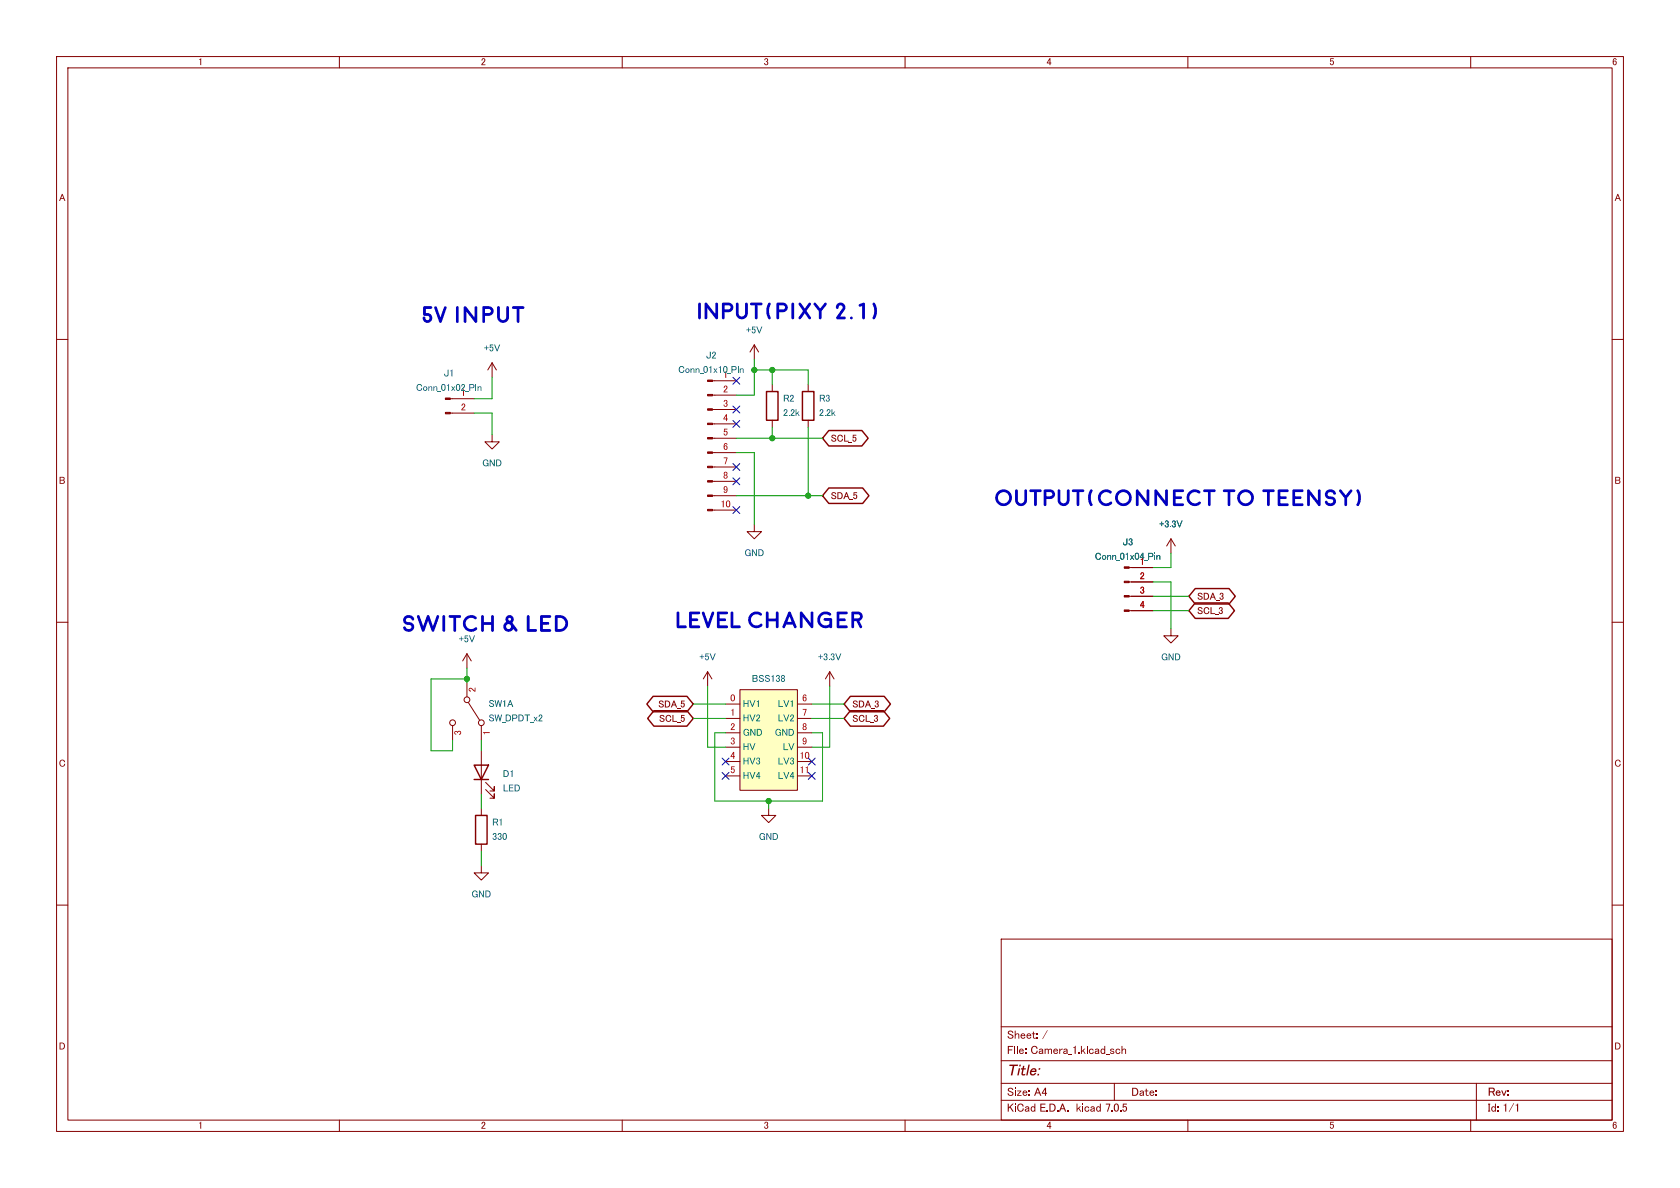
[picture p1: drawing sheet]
<svg xmlns="http://www.w3.org/2000/svg" width="297mm" height="210mm" viewBox="0 0 297 210" stroke-linecap="round" stroke-linejoin="round" font-family="sans-serif">
<g fill="none" stroke="#840000" stroke-width=".18">
<path d="M10 10h277v190h-277zM12 12h273v186h-273zM60 10v2M110 10v2M160 10v2M210 10v2M260 10v2M10 60h2M285 60h2M79.6 73h4.2M79.6 70.5h4.2M87 76.8v1.3h1.3l-1.3 1.3-1.3-1.3h1.3"/>
<path d="M87 64.1l-.8 1.3M87 64.1v2.6M87 64.1l.8 1.3M126 77.5h4.2M126 74.9h4.2M126 72.4h4.2M126 69.9h4.2M126 67.3h4.2M133.3 61l-.7 1.2M133.3 61v2.5M133.3 61l.8 1.2M136.5 67.9v1.3"/>
<path d="M136.5 74.3v1.3M142.9 67.9v1.3M142.9 74.3v1.3M126 90.2h4.2M126 87.6h4.2M126 85.1h4.2M126 82.6h4.2M126 80h4.2M133.3 92.7v1.3h1.3l-1.3 1.3-1.2-1.3h1.2M207 95.3l-.8 1.2M207 95.3v2.5M207 95.3l.8 1.2"/>
<path d="M10 110h2M82.5 115.6v2.5M82.5 115.6l-.7 1.2M82.5 115.6l.8 1.2M125.1 118.7l-.8 1.3M125.1 118.7v2.6M125.1 118.7l.8 1.3M146.7 118.7l-.8 1.3M146.7 118.7v2.6M146.7 118.7l.7 1.3M199.6 108h4.2M199.6 105.4h4.2"/>
<path d="M199.6 102.9h4.2M199.6 100.3h4.2M207 111.1v1.3h1.3l-1.3 1.3-1.3-1.3h1.3M285 110h2M80 128.3v2.5M82.5 120.7v2.5M82.8 124.2l2 3.2M85.1 128.3v2.5M85.1 132.7v7.6M85.9 139.6l1.5 1.5v-.8v.8h-.8M85.9 138.3l1.5 1.5v-.7v.7h-.8M128.3 124.5h2.5"/>
<path d="M128.3 127h2.5M128.3 129.5h2.5M128.3 132.1h2.5M128.3 134.6h2.5M128.3 137.2h2.5M130.8 121.9h10.2v17.8h-10.2zM141 124.5h2.5M141 127h2.5M141 129.5h2.5M141 132.1h2.5M10 160h2M85.1 153v1.3h1.3l-1.3 1.3-1.3-1.3h1.3"/>
<path d="M85.1 142.9v1.2M85.1 149.2v1.3M135.9 142.9v1.2h1.3l-1.3 1.3-1.3-1.3h1.3M285 160h2M177 166h108v32h-108zM60 198v2M110 198v2M160 198v2M177 194.5h108M177 191.5h108M177 187.5h108M177 181.5h108"/>
<path d="M197 191.5v3M210 198v2M260 198v2M261 191.5v6.5"/>
<circle cx="80" cy="127.8" r=".51"/>
<circle cx="82.6" cy="123.7" r=".51"/>
<circle cx="85.1" cy="127.8" r=".51"/>
</g>
<g fill="#840000" stroke="#840000" stroke-width=".18">
<path d="M198.8 107.8h.8v.3h-.8z"/>
<path d="M198.8 105.3h.8v.2h-.8z"/>
<path d="M198.8 102.7h.8v.3h-.8z"/>
<path d="M198.8 100.2h.8v.3h-.8z"/>
<path d="M78.7 72.9h.9v.3h-.9z"/>
<path d="M78.7 70.4h.9v.2h-.9z"/>
<path d="M125.1 90h.9v.3h-.9z"/>
<path d="M125.1 87.5h.9v.3h-.9z"/>
<path d="M125.1 85h.9v.2h-.9z"/>
<path d="M125.1 82.4h.9v.3h-.9z"/>
<path d="M125.1 79.9h.9v.2h-.9z"/>
<path d="M125.1 77.3h.9v.3h-.9z"/>
<path d="M125.1 74.8h.9v.3h-.9z"/>
<path d="M125.1 72.3h.9v.2h-.9z"/>
<path d="M125.1 69.7h.9v.3h-.9z"/>
<path d="M125.1 67.2h.9v.2h-.9z"/>
</g>
<g fill="none" stroke="#840000" stroke-width=".25">
<path d="M135.5 69.2h2v5.1h-2zM141.9 69.2h2v5.1h-2zM146.5 76.1h5.9l1.1 1.4-1.1 1.3h-5.9l-1.1-1.3zM146.5 86.3h6l1.1 1.3-1.1 1.4h-6l-1.1-1.4zM211.3 106.6h5.8l1.2 1.4-1.2 1.3h-5.8l-1.1-1.3zM211.3 104h6l1.1 1.4-1.1 1.4h-6l-1.1-1.4zM83.8 135.3h2.6l-1.3 2.5zM83.8 137.8h2.6M115.5 123.1h5.9l1.2 1.4-1.2 1.3h-5.9l-1.2-1.3zM115.6 125.6h5.8l1.2 1.4-1.2 1.4h-5.8l-1.1-1.4zM150.3 123.1h6l1.1 1.4-1.1 1.3h-6l-1.1-1.3zM150.3 125.6h5.9l1.1 1.4-1.1 1.4h-5.9l-1.1-1.4z"/>
<path d="M84.1 144.1h2v5.1h-2z"/>
</g>
<path d="M130.8 121.9h10.2v17.8h-10.2z" fill="#ffffc2" stroke="#ffffc2" stroke-width=".18"/>
<g fill="#0000c2">
<path d="M85.1 108.8l.3-.1 .1 .2v1.1h1.3v-1.1l.2-.2 .3 .1v2.6l-.1 .2-.2 .1-.2-.2v-1h-1.3v1l-.2 .2-.2-.1z"/>
<path d="M98.2 108.8h1.2l.5 .3 .4 .4 .1 .6v.5l-.3 .5-.5 .4-.6 .2h-.7l-.2-.1v-2.4h.5v2h.5l.4-.2 .3-.4 .1-.4-.1-.4-.3-.4-.4-.2h-1z"/>
<path d="M210.2 86.9l.4-.3 .5-.1 .6 .1 .5 .2v.3l-.2 .1-.7-.2-.6 .1-.3 .4-.1 .5 .1 .5 .4 .4 .6 .1 .7-.3 .2 .1-.1 .3-.5 .3-.5 .1-.6-.2-.4-.3-.3-.5-.1-.6 .1-.5z"/>
<path d="M212.8 86.6l1.9-.1 .2 .2-.1 .3h-.8v2.2l-.1 .2h-.2l-.1-.1v-2.3h-.8l-.1-.2z"/>
<path d="M216.3 86.6l1.8-.1 .3 .2-.2 .3h-.7v2.2l-.1 .2h-.2l-.2-.1v-2.3h-.7l-.1-.2z"/>
<path d="M219.2 86.9l.4-.3 .6-.1 .6 .1 .4 .3 .4 .5 .1 .6-.1 .6-.4 .4-.4 .4-.6 .1-.6-.1-.4-.4-.4-.4-.1-.6h.5l.3 .7 .7 .3 .7-.3 .3-.7-.3-.7-.7-.3-.7 .3-.3 .7h-.5l.1-.6z"/>
<path d="M236.8 86.6h.3l.8 1 .8-1 .2-.1 .2 .2v.2l-1 1.1v1.3l-.1 .1-.3-.1v-1.3l-.9-1.1z"/>
<path d="M239.9 86.6l.2-.1 .1 .1 .4 1.2-.1 1-.4 .7-.3-.3 .3-1.1-.1-.7-.2-.6z"/>
<path d="M150.6 108.2l1.2-.1 .6 .4 .1 .7-.6 .6 .5 .9-.1 .3h-.3l-.6-1.2h-.4v1.1l-.2 .2-.3-.2v-2.3h.5v.7h.8l.2-.3-.3-.4h-1.2z"/>
<path d="M90.6 54.2l1.9-.1 .2 .2-.1 .3h-.8v2.2l-.1 .3-.2-.1-.1-.1v-2.3h-.8l-.1-.2z"/>
</g>
<g fill="none" stroke="#009600" stroke-width=".18">
<path d="M83.8 73h3.2v3.8M87 66.7v3.8h-3.2M130.2 77.5h15.2M133.3 63.5v6.4h-3.1M133.3 65.4h9.6v2.5M136.5 65.4v2.5M136.5 75.6v1.9M142.9 75.6v12M130.2 80h3.1v12.7M130.2 87.6h15.2M207 97.8v2.5h-3.2M82.5 118.1v2.6"/>
<path d="M203.8 102.9h3.2v8.2M203.8 105.4h6.4M203.8 108h6.4M82.5 120h-6.3v12.7h3.8v-1.9M85.1 130.8v1.9M122.6 127h5.7M122.6 124.5h5.7M125.1 121.3v10.8h3.2M128.3 129.5h-1.9v12.1h19v-12.1h-1.9M143.5 127h5.7M143.5 124.5h5.7M146.7 121.3v10.8h-3.2"/>
<path d="M85.1 140.3v2.6M85.1 150.5v2.5M135.9 141.6v1.3"/>
</g>
<g fill="none" stroke="#000084" stroke-width=".18">
<path d="M129.6 66.7l1.2 1.2M129.6 71.8l1.2 1.2M129.6 74.3l1.2 1.2M130.8 66.7l-1.2 1.2M130.8 71.8l-1.2 1.2M130.8 74.3l-1.2 1.2M129.6 89.6l1.2 1.2M129.6 81.9l1.2 1.3M129.6 84.5l1.2 1.2M130.8 89.6l-1.2 1.2M130.8 81.9l-1.2 1.3M130.8 84.5l-1.2 1.2"/>
<path d="M127.7 134l1.2 1.2M127.7 136.6l1.2 1.2M128.9 134l-1.2 1.2M128.9 136.6l-1.2 1.2M142.9 136.6l1.2 1.2M142.9 134l1.2 1.2M144.1 136.6l-1.2 1.2M144.1 134l-1.2 1.2"/>
</g>
<path d="M200 100.3h3.8M200 102.9h3.8M200 105.4h3.8M200 108h3.8" fill="none" stroke="#840000" stroke-width=".18"/>
<g fill="#009600" stroke="#009600" stroke-width=".18">
<circle cx="82.5" cy="120" r=".46"/>
<circle cx="135.9" cy="141.6" r=".46"/>
<circle cx="136.5" cy="77.5" r=".46"/>
<circle cx="142.9" cy="87.6" r=".46"/>
<circle cx="136.5" cy="65.4" r=".46"/>
</g>
<g font-size="4.2" fill="#0000c2">
<text x="74.3" y="57.6">5V input</text>
<text x="123.2" y="57">INPUT(Pixy 2.1)</text>
<text x="175.9" y="90">OUTPUT(connect</text>
<text x="223.1" y="90">teensy)</text>
<text x="71.1" y="112.2">Switch</text>
<text x="88.8" y="112.2">&amp; led</text>
<text x="119.4" y="111.6">LEVELChanger</text>
</g>
<text font-size="2.8" fill="#840000" x="178" y="190.7">Title:</text>
<g font-size="2.1" fill="#840000">
<text x="178" y="184.1">Sheet:/</text>
<text x="178" y="186.8">File:Camera_1.kicad_sch</text>
<text x="178" y="197">KiCadE.D.A. kicad7.0.5</text>
<text x="178" y="194.2">Size:A4</text>
<text x="200" y="194.2">Date:</text>
<text x="263" y="194.2">Rev:</text>
<text x="263" y="197">Id:1/1</text>
</g>
<g font-size="1.8" fill="#840000">
<text x="35" y="11.9">1</text>
<text x="85" y="11.9">2</text>
<text x="135" y="11.9">3</text>
<text x="185" y="11.9">4</text>
<text x="235" y="11.9">5</text>
<text x="285" y="11.9">6</text>
<text x="10.4" y="35.9">A</text>
<text x="285.4" y="35.9">A</text>
<text x="146.8" y="78.5">SCL_5</text>
<text x="10.4" y="85.9">B</text>
<text x="146.8" y="88.6">SDA_5</text>
<text x="285.4" y="85.9">B</text>
<text x="211.6" y="106.4">SDA_3</text>
<text x="211.6" y="108.9">SCL_3</text>
<text x="116.4" y="125.4">SDA_5</text>
<text x="150.7" y="125.4">SDA_3</text>
<text x="116.5" y="128">SCL_5</text>
<text x="150.7" y="128">SCL_3</text>
<text x="10.4" y="135.9">C</text>
<text x="285.4" y="135.9">C</text>
<text x="10.4" y="185.9">D</text>
<text x="285.4" y="185.9">D</text>
<text x="35" y="199.9">1</text>
<text x="85" y="199.9">2</text>
<text x="135" y="199.9">3</text>
<text x="185" y="199.9">4</text>
<text x="235" y="199.9">5</text>
<text x="285" y="199.9">6</text>
</g>
<g font-size="1.8" fill="#006464">
<text x="131.9" y="59.3">+5V</text>
<text x="85.5" y="62.5">+5V</text>
<text x="124.8" y="63.8">J2</text>
<text x="73.5" y="69.5">Conn_01x02_Pin</text>
<text x="78.4" y="66.9">J1</text>
<text x="138.4" y="71.4">R2</text>
<text x="144.8" y="71.4">R3</text>
<text x="138.4" y="73.9">2.2k</text>
<text x="144.8" y="73.9">2.2k</text>
<text x="85.2" y="82.8">GND</text>
<text x="204.9" y="93.6">+3.3V</text>
<text x="131.6" y="98.7">GND</text>
<text x="193.6" y="99.3">Conn_01x04_Pin</text>
<text x="198.5" y="96.8">J3</text>
<text x="81.1" y="113.9">+5V</text>
<text x="123.6" y="117.1">+5V</text>
<text x="144.6" y="117.1">+3.3V</text>
<text x="205.3" y="117.1">GND</text>
<text x="86.4" y="125.4">SW1A</text>
<text x="131.3" y="125.4">HV1</text>
<text x="132.9" y="120.9">BSS138</text>
<text x="137.5" y="125.4">LV1</text>
<text x="86.4" y="127.9">SW_DPDT_x2</text>
<text x="131.3" y="127.9">HV2</text>
<text x="131.3" y="130.4">GND</text>
<text x="137" y="130.4">GND</text>
<text x="137.5" y="127.9">LV2</text>
<text x="88.9" y="137.7">D1</text>
<text x="131.3" y="133">HV</text>
<text x="131.3" y="135.5">HV3</text>
<text x="137.5" y="135.5">LV3</text>
<text x="138.4" y="133">LV</text>
<text x="88.9" y="140.3">LED</text>
<text x="131.3" y="138.1">HV4</text>
<text x="137.5" y="138.1">LV4</text>
<text x="87" y="146.3">R1</text>
<text x="87" y="148.8">330</text>
<text x="134.1" y="148.8">GND</text>
<text x="83.3" y="159">GND</text>
</g>
<g font-size="1.8" fill="#a90000">
<text x="81.5" y="70.2">1</text>
<text x="127.8" y="67.1">1</text>
<text x="127.8" y="69.6">2</text>
<text x="81.5" y="72.8">2</text>
<text x="127.8" y="72.1">3</text>
<text x="127.8" y="74.7">4</text>
<text x="127.8" y="77.2">5</text>
<text x="127.8" y="79.8">6</text>
<text x="127.8" y="82.3">7</text>
<text x="127.4" y="89.9">10</text>
<text x="127.8" y="84.8">8</text>
<text x="127.8" y="87.4">9</text>
<text x="201.5" y="100.1">1</text>
<text x="201.5" y="102.6">2</text>
<text x="201.5" y="105.2">3</text>
<text x="201.5" y="107.7">4</text>
<text x="84.6" y="122.4" transform="rotate(-90 84.6 122.4)">2</text>
<text x="129.1" y="124.2">0</text>
<text x="141.8" y="124.2">6</text>
<text x="82.1" y="130" transform="rotate(-90 82.1 130)">3</text>
<text x="87.1" y="130" transform="rotate(-90 87.1 130)">1</text>
<text x="129.1" y="126.7">1</text>
<text x="129.1" y="129.3">2</text>
<text x="129.1" y="131.8">3</text>
<text x="141.8" y="126.7">7</text>
<text x="141.8" y="129.3">8</text>
<text x="141.8" y="131.8">9</text>
<text x="129.1" y="134.4">4</text>
<text x="129.1" y="136.9">5</text>
<text x="141.4" y="134.4">10</text>
<text x="141.4" y="136.9">11</text>
</g>
<text font-size="1.8" fill="#009600" x="119.9" y="66.3">Conn_01x10_Pin</text>
</svg>
